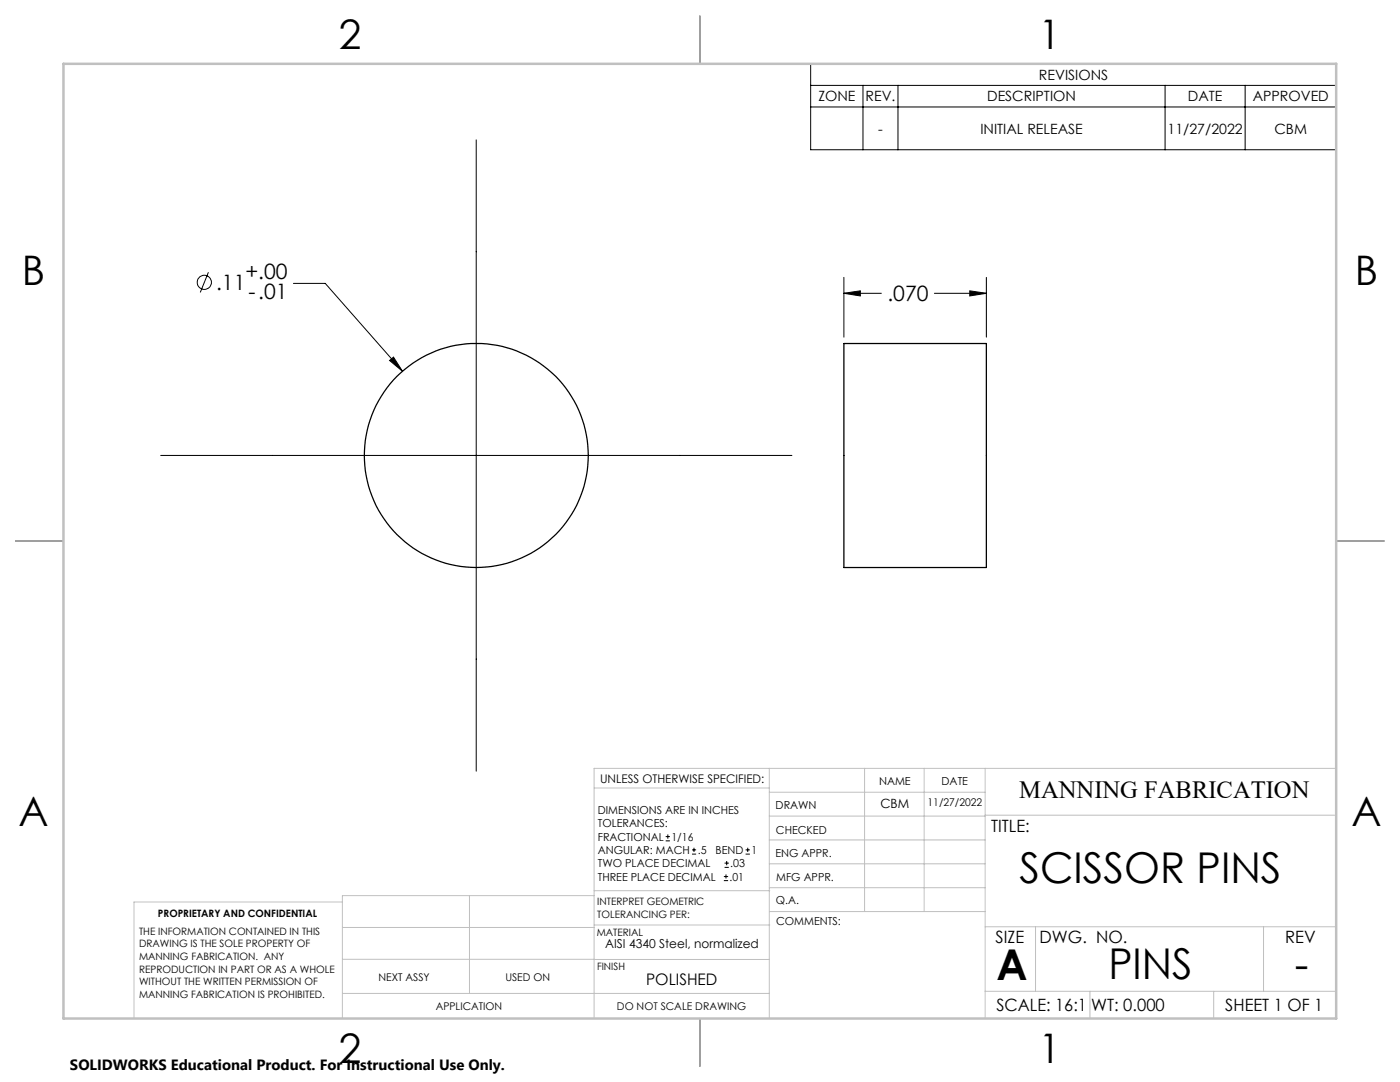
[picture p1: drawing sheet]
<svg xmlns="http://www.w3.org/2000/svg" width="279mm" height="216mm" viewBox="0 0 279 216" stroke-linecap="round" stroke-linejoin="round" font-family="sans-serif">
<g fill="none" stroke="#000" stroke-width=".25">
<path d="M139.7 3.2v9.5M168.4 68.5h28.4v44.7h-28.4zM3.1 107.9h9.6M266.7 107.9h9.5M139.7 203.2v9.6"/>
<circle cx="95.1" cy="90.9" r="22.3"/>
</g>
<g fill="none" stroke="#000" stroke-width=".2">
<path d="M161.8 12.7h104.9v17.2h-104.9zM161.8 17h104.9M172.2 17v12.9M179.2 17v12.9M232.5 17v12.9M248.5 17v12.9M95 27.9v126M161.8 21.3h104.9M41.6 54.3l-1.6 4M58.6 56.6h6.3l15.4 17.5M168.4 58.5l3.3-.5v1.1zM168.4 55.4v11.9"/>
<path d="M168.4 58.5h7.5M186.5 58.5h10.3M193.5 58l3.3 .5-3.3 .6zM196.8 55.4v11.9M77.8 71.9l.7-.6 1.8 2.8zM32.1 90.9h125.9M132.9 167.8h.8M132.9 166.9h.8M133.3 166.5v.9M138.1 170.4h.8M138.1 169.6h.8M138.5 169.2v.8"/>
<path d="M144.5 175.7h.8M144.5 174.9h.8M144.6 173.1h.9M144.6 172.2h.9M144.9 174.5v.8M145 171.8v.8M148.8 170.4h.8M148.8 169.6h.8M149.2 169.2v.8"/>
<circle cx="40.8" cy="56.3" r="1.41"/>
</g>
<g fill="none" stroke="#c0c0c0" stroke-width=".2">
<path d="M118.6 157.2h34.9M153.5 153.3v49.9M153.5 158.1h43.1M172.5 153.3v28.6M184.4 153.3v28.6M196.6 153.3v49.9M266.7 153.3h-148.1v49.9M68.3 180h-41.6v23.2M93.7 178.7v19.5M118.6 178.7h-50.3v24.5M118.6 177.7h35M153.5 167.6h43.1"/>
<path d="M153.5 162.8h43.1M153.5 172.4h43.1M153.5 177.1h43.1M196.6 162.7h70.1M68.3 198.2h85.2M68.3 191.4l85.2 .1M68.3 185.1h50.3M118.6 184.6h35M153.6 181.9h43M196.6 197.8h70.1M196.6 184.9h70.1M206.7 184.9v12.9"/>
<path d="M217.5 197.8v5.4M242.2 197.8v5.4M252.2 184.9v12.9"/>
</g>
<path d="M139.7 3.2v9.5M3.1 107.9h9.6M266.7 107.9h9.5M139.7 203.2v9.6" fill="none" stroke="#c0c0c0" stroke-width=".25"/>
<path d="M12.7 12.7h254v190.5h-254z" fill="none" stroke="#c0c0c0" stroke-width=".5"/>
<path d="M77.8 71.9l2.5 2.2-1.8-2.8zM193.5 58l3.3 .5-3.3 .6zM168.4 58.5l3.3-.5v1.1z" fill="#000"/>
<g font-size="8.5">
<text x="203.5" y="176.2">SCISSOR PINS</text>
<text x="198.9" y="195.5">A</text>
<text x="221.2" y="195.4">PINS</text>
<text x="258.4" y="195.4">-</text>
</g>
<g font-size="8.1">
<text x="67.6" y="9.7">2</text>
<text x="207.3" y="9.7">1</text>
<text x="4.4" y="57">B</text>
<text x="270.4" y="57">B</text>
<text x="3.7" y="164.9">A</text>
<text x="269.7" y="164.9">A</text>
<text x="67.6" y="212.2">2</text>
<text x="207.3" y="212.2">1</text>
</g>
<text font-size="4.9" x="203.4" y="159.3">MANNING FABRICATION</text>
<g font-size="4.2">
<text x="43.1" y="57.9">.11</text>
<text x="49" y="55.6">+.00</text>
<text x="49.6" y="59.7">-.01</text>
<text x="177.1" y="60.1">.070</text>
</g>
<g font-size="3.4">
<text x="197.8" y="166">TITLE:</text>
<text x="198.7" y="188.1">SIZE</text>
<text x="207.5" y="188.1">DWG. NO.</text>
<text x="256.5" y="188.2">REV</text>
<text x="198.8" y="201.7">SCALE: 16:1</text>
<text x="217.7" y="201.8">WT: 0.000</text>
<text x="244.5" y="201.7">SHEET 1 OF 1</text>
</g>
<text font-size="3.2" x="128.9" y="196.6">POLISHED</text>
<text font-size="3" x="14" y="213.5">SOLIDWORKS Educational Product. For Instructional Use Only.</text>
<g font-size="2.8">
<text x="207.3" y="15.9">REVISIONS</text>
<text x="163.3" y="20.2">ZONE</text>
<text x="172.7" y="20.2">REV.</text>
<text x="197" y="20.2">DESCRIPTION</text>
<text x="237.1" y="20.2">DATE</text>
<text x="250" y="20.2">APPROVED</text>
<text x="175.3" y="26.6">-</text>
<text x="195.7" y="26.6">INITIAL RELEASE</text>
<text x="233" y="26.6">11/27/2022</text>
<text x="254.4" y="26.6">CBM</text>
</g>
<g font-size="2.5">
<text x="175.7" y="161.3">CBM</text>
<text x="120.8" y="189.3">AISI 4340 Steel, normalized</text>
</g>
<text font-size="2.4" x="119.8" y="156.2">UNLESS OTHERWISE SPECIFIED:</text>
<g font-size="2.2">
<text x="154.8" y="161.4">DRAWN</text>
<text x="175.4" y="156.6">NAME</text>
<text x="187.9" y="156.7">DATE</text>
<text x="119.3" y="162.4">DIMENSIONS ARE IN INCHES</text>
<text x="119.3" y="165.1">TOLERANCES:</text>
<text x="119.3" y="167.8">FRACTIONAL</text>
<text x="134" y="167.8">1/16</text>
<text x="154.9" y="166.3">CHECKED</text>
<text x="119.3" y="173.1">TWO PLACE DECIMAL</text>
<text x="119.3" y="170.4">ANGULAR: MACH</text>
<text x="139.2" y="170.4">.5</text>
<text x="142.8" y="170.4">BEND</text>
<text x="145.8" y="173.1">.03</text>
<text x="150" y="170.4">1</text>
<text x="154.8" y="171">ENG APPR.</text>
<text x="119.3" y="175.7">THREE PLACE DECIMAL</text>
<text x="145.6" y="175.7">.01</text>
<text x="154.9" y="175.7">MFG APPR.</text>
<text x="154.9" y="180.4">Q.A.</text>
<text x="154.9" y="184.6">COMMENTS:</text>
</g>
<g font-size="2.1">
<text x="185.1" y="160.7">11/27/2022</text>
<text x="75.5" y="195.7">NEXT ASSY</text>
<text x="100.9" y="195.7">USED ON</text>
<text x="86.9" y="201.5">APPLICATION</text>
<text x="123.1" y="201.6">DO NOT SCALE DRAWING</text>
</g>
<g font-size="2">
<text x="31.5" y="182.9">PROPRIETARY AND CONFIDENTIAL</text>
<text x="119.2" y="180.6">INTERPRET GEOMETRIC</text>
<text x="119.2" y="183.1">TOLERANCING PER:</text>
<text x="27.8" y="186.5">THE INFORMATION CONTAINED IN THIS</text>
<text x="27.8" y="189">DRAWING IS THE SOLE PROPERTY OF</text>
<text x="27.8" y="191.6">MANNING FABRICATION. ANY</text>
<text x="119.1" y="186.7">MATERIAL</text>
<text x="27.8" y="194.1">REPRODUCTION IN PART OR AS A WHOLE</text>
<text x="27.8" y="196.6">WITHOUT THE WRITTEN PERMISSION OF</text>
<text x="119.1" y="193.5">FINISH</text>
<text x="27.8" y="199.1">MANNING FABRICATION IS PROHIBITED.</text>
</g>
</svg>
